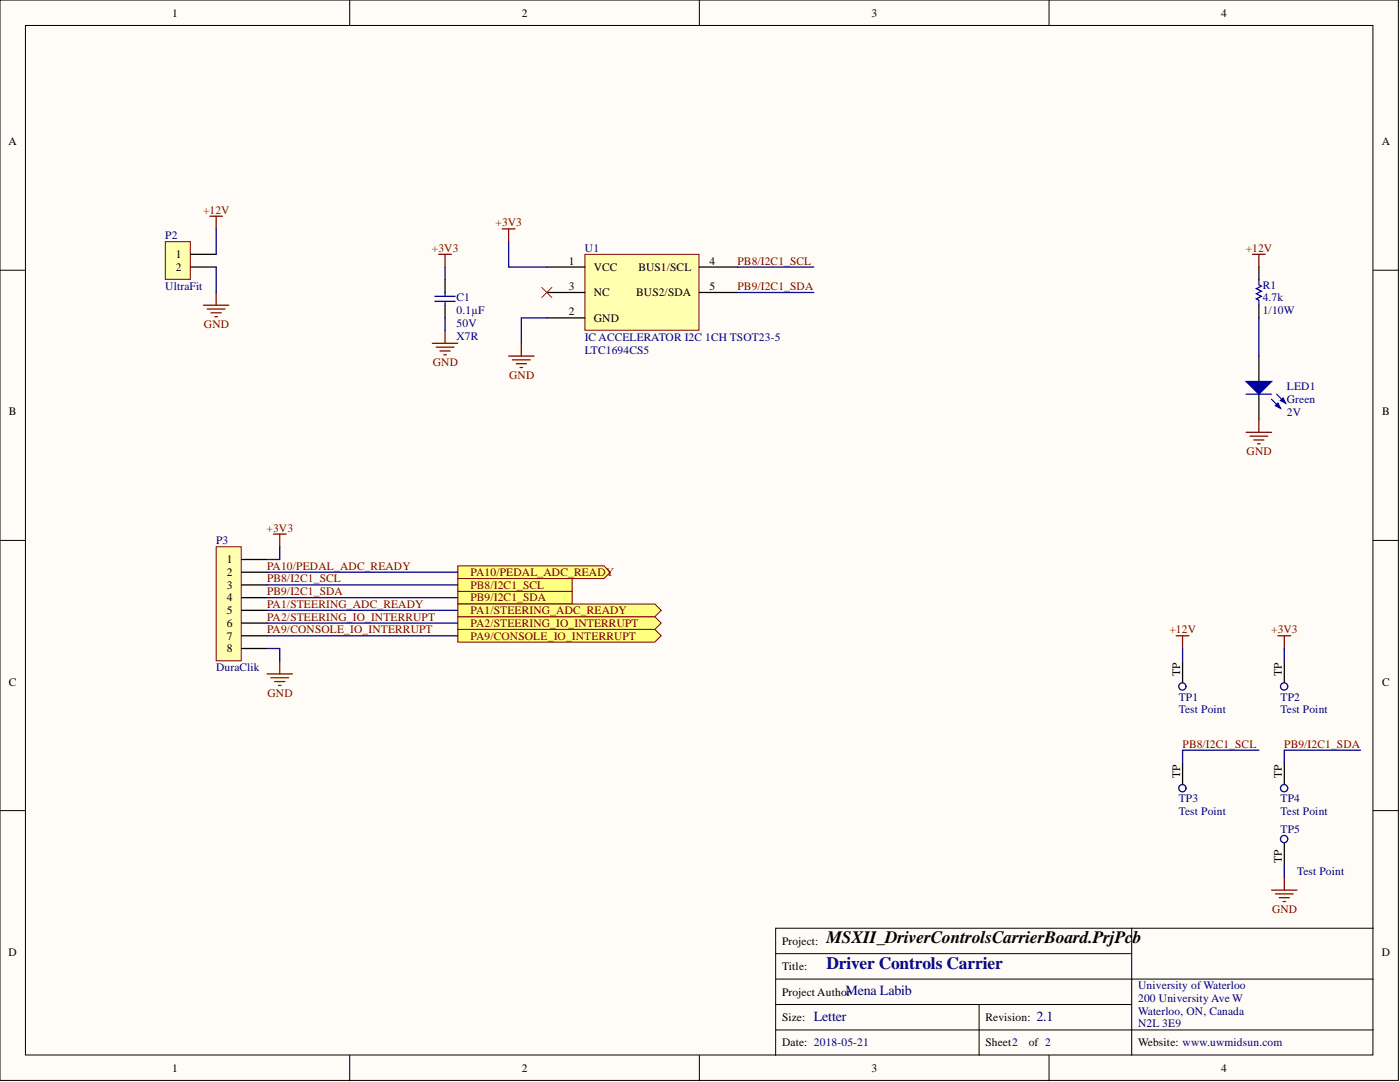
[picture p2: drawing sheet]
<svg xmlns="http://www.w3.org/2000/svg" width="279mm" height="216mm" viewBox="0 0 279 216" stroke-linecap="round" stroke-linejoin="round" font-family="sans-serif">
<g fill="#fffcf8" stroke="#000" stroke-width=".2">
<path d="M0 0h279.1v215.6h-279.1z"/>
<path d="M5.1 5.1h268.9v205.4h-268.9z"/>
</g>
<g fill="none" stroke="#000" stroke-width=".2">
<path d="M69.8 0v5.1M139.6 0v5.1M209.4 0v5.1M0 53.9h5.1M274.1 53.9h5M0 107.8h5.1M274.1 107.8h5M0 161.7h5.1M274.1 161.7h5M154.8 195.4h119.3M154.8 190.3h71.1M225.9 185.2h-71.1v25.4"/>
<path d="M225.9 185.2v25.4M225.9 185.2h48.2M69.8 210.6v5.1M139.6 210.6v5.1M154.8 200.4h71.1M154.8 205.5h119.3M195.4 200.4v10.2M209.4 210.6v5.1"/>
</g>
<path d="M33 48.2h5v7.5h-5z" fill="#ffffb0" stroke="#800000" stroke-width=".2"/>
<path d="M38.1 50.8h5M38.1 53.3h5M251.2 71v5.1M251.2 78.7v5" fill="none" stroke="#000" stroke-width=".25"/>
<path d="M41.9 43.1h2.5M43.1 43.1v2.6M43.1 58.4v2.5M40.6 60.9h5.1M41.4 61.7h3.5M42.1 62.4h2.1M42.9 63.2h.5" fill="none" stroke="#800000" stroke-width=".25"/>
<path d="M248.7 76.1h5.1l-2.6 2.6z" fill="#00f"/>
<path d="M248.7 76.1h5.1l-2.6 2.6zM253.8 79.7l1.7 1.7M254.8 78.7l1.8 1.7" fill="none" stroke="#00f" stroke-width=".25"/>
<path d="M254.5 80.9l.5-.5 .5 1z" fill="#00f"/>
<path d="M254.5 80.9l.5-.5 .5 1z" fill="none" stroke="#00f" stroke-width=".25"/>
<path d="M255.5 79.9l.6-.5 .5 1z" fill="#00f"/>
<path d="M248.7 78.7h5.1M255.5 79.9l.6-.5 .5 1z" fill="none" stroke="#00f" stroke-width=".25"/>
<path d="M250 50.8h2.5M251.2 50.8v2.5M248.7 86.3h5.1M249.5 87h3.5M250.2 87.8h2M251 88.6h.5M251.2 83.7v2.6" fill="none" stroke="#800000" stroke-width=".25"/>
<path d="M236 131.9v5.1" fill="none" stroke="#000" stroke-width=".25"/>
<circle cx="236" cy="137" r=".72" fill="#fffcf8" stroke="#000080" stroke-width=".25"/>
<path d="M256.3 131.9v5.1" fill="none" stroke="#000" stroke-width=".25"/>
<circle cx="256.3" cy="137" r=".72" fill="#fffcf8" stroke="#000080" stroke-width=".25"/>
<path d="M236 152.2v5.1" fill="none" stroke="#000" stroke-width=".25"/>
<circle cx="236" cy="157.3" r=".72" fill="#fffcf8" stroke="#000080" stroke-width=".25"/>
<path d="M256.3 152.2v5.1" fill="none" stroke="#000" stroke-width=".25"/>
<circle cx="256.3" cy="157.3" r=".72" fill="#fffcf8" stroke="#000080" stroke-width=".25"/>
<path d="M256.3 167.5v5" fill="none" stroke="#000" stroke-width=".25"/>
<circle cx="256.3" cy="167.4" r=".72" fill="#fffcf8" stroke="#000080" stroke-width=".25"/>
<g fill="none" stroke="#800000" stroke-width=".25">
<path d="M87.6 50.8h2.5M88.8 50.8v2.5M86.3 68.5h5.1M87 69.3h3.6M87.8 70h2M88.6 70.8h.5M88.8 66v2.5M234.7 126.9h2.6M236 126.9v2.5M255 126.9h2.6M256.3 126.9v2.5M253.8 177.6h5"/>
<path d="M254.5 178.4h3.6M255.3 179.1h2M256.1 179.9h.5M256.3 175.1v2.5"/>
</g>
<path d="M86.8 59.1h4.1M88.8 58.4v.7M251.2 55.8v1l.5 .3-1 .5 1 .5-1 .5 1 .5-1 .5 .5 .3v1M86.8 60.1h4.1M88.8 60.1v.8" fill="none" stroke="#00f" stroke-width=".25"/>
<path d="M88.8 55.8v2.6M251.2 53.3v2.5M88.8 60.9v2.5M251.2 60.9v2.5" fill="none" stroke="#000" stroke-width=".25"/>
<path d="M116.7 50.8h22.8v15.1h-22.8z" fill="#ffffb0" stroke="#800000" stroke-width=".2"/>
<path d="M109.1 53.3h7.6M109.1 58.4h7.6M139.6 53.3h7.6M139.6 58.4h7.6M109.1 63.4h7.6" fill="none" stroke="#000" stroke-width=".25"/>
<path d="M100.2 45.7h2.6M101.5 45.7v2.5M101.5 71h5.1M102.3 71.8h3.5M103 72.6h2.1M103.8 73.3h.5M104 68.5v2.5" fill="none" stroke="#800000" stroke-width=".25"/>
<path d="M108.1 57.3l2 2.1M110.1 57.3l-2 2.1" fill="none" stroke="#f00" stroke-width=".2"/>
<path d="M43.1 109.1h5v22.8h-5z" fill="#ffffb0" stroke="#800000" stroke-width=".2"/>
<path d="M48.2 111.6h5.1M48.2 114.2h5.1M48.2 116.7h5.1M48.2 119.3h5.1M48.2 121.8h5.1M48.2 124.3h5.1M48.2 126.9h5.1M48.2 129.4h5.1" fill="none" stroke="#000" stroke-width=".25"/>
<path d="M54.6 106.6h2.5M55.8 106.6v2.5" fill="none" stroke="#800000" stroke-width=".25"/>
<g fill="#ffff80" stroke="#800000" stroke-width=".2">
<path d="M91.4 112.9h29.1l1.3 1.3-1.3 1.2h-29.1z" fill-rule="evenodd"/>
<path d="M91.4 118h22.8v2.5h-22.8z" fill-rule="evenodd"/>
<path d="M91.4 115.4h22.8v2.6h-22.8z" fill-rule="evenodd"/>
<path d="M91.4 123.1h39.3l1.3 1.2-1.3 1.3h-39.3z" fill-rule="evenodd"/>
<path d="M91.4 120.5h39.3l1.3 1.3-1.3 1.3h-39.3z" fill-rule="evenodd"/>
<path d="M91.4 125.6h39.3l1.3 1.3-1.3 1.2h-39.3z" fill-rule="evenodd"/>
</g>
<path d="M53.3 134.5h5.1M54.1 135.2h3.5M54.8 136h2M55.6 136.8h.5M55.8 131.9v2.6" fill="none" stroke="#800000" stroke-width=".25"/>
<g fill="none" stroke="#000080" stroke-width=".25">
<path d="M43.1 45.7v5.1M43.1 53.3v5.1M88.8 53.3v2.5M101.5 48.2v5.1h7.6M147.2 53.3h15.2M147.2 58.4h15.2M88.8 63.4v2.6M109.1 63.4h-5.1v5.1M251.2 63.4v7.6M53.3 114.2h38.1M53.3 119.3h38.1M53.3 116.7h38.1"/>
<path d="M55.8 109.1v2.5h-2.5M53.3 129.4h2.5v2.5M53.3 121.8h38.1M53.3 124.3h38.1M53.3 126.9h38.1M236 129.4v2.5M256.3 129.4v2.5M251.2 149.7h-15.2v2.5M271.5 149.7h-15.2v2.5M256.3 172.5v2.6"/>
</g>
<text font-size="3.5" x="165" y="188.3">MSXII_DriverControlsCarrierBoard.PrjPcb</text>
<text font-size="3.5" fill="#000080" x="165" y="193.3">Driver Controls Carrier</text>
<g font-size="2.8" fill="#000080">
<text x="162.4" y="203.7">Letter</text>
<text x="168.8" y="198.6">Mena Labib</text>
<text x="206.8" y="203.7">2.1</text>
</g>
<g font-size="2.3">
<text x="34.3" y="3.3">1</text>
<text x="104.1" y="3.3">2</text>
<text x="173.9" y="3.3">3</text>
<text x="243.7" y="3.3">4</text>
<text x="1.7" y="29">A</text>
<text x="275.8" y="29">A</text>
<text x="35.1" y="51.5">1</text>
<text x="113.5" y="52.8">1</text>
<text x="141.6" y="52.8">4</text>
<text x="35.1" y="54">2</text>
<text x="113.5" y="57.9">3</text>
<text x="118.5" y="54">VCC</text>
<text x="118.5" y="59.1">NC</text>
<text x="127" y="59.1">BUS2/SDA</text>
<text x="127.4" y="54">BUS1/SCL</text>
<text x="141.6" y="57.9">5</text>
<text x="113.5" y="62.9">2</text>
<text x="118.5" y="64.2">GND</text>
<text x="1.8" y="82.9">B</text>
<text x="275.8" y="82.9">B</text>
<text x="45.3" y="112.4">1</text>
<text x="45.3" y="114.9">2</text>
<text x="45.3" y="117.5">3</text>
<text x="45.3" y="120">4</text>
<text x="45.3" y="122.6">5</text>
<text x="45.3" y="125.1">6</text>
<text x="45.3" y="127.6">7</text>
<text x="45.3" y="130.2">8</text>
<text x="1.8" y="136.8">C</text>
<text x="235.5" y="135" transform="rotate(-90 235.5 135)">TP</text>
<text x="255.8" y="135" transform="rotate(-90 255.8 135)">TP</text>
<text x="275.8" y="136.8">C</text>
<text x="235.5" y="155.3" transform="rotate(-90 235.5 155.3)">TP</text>
<text x="255.8" y="155.3" transform="rotate(-90 255.8 155.3)">TP</text>
<text x="255.8" y="172.2" transform="rotate(-90 255.8 172.2)">TP</text>
<text x="1.7" y="190.7">D</text>
<text x="156.1" y="188.5">Project:</text>
<text x="275.8" y="190.7">D</text>
<text x="156.1" y="193.6">Title:</text>
<text x="156.1" y="203.7">Size:</text>
<text x="156.1" y="198.7">Project Author</text>
<text x="196.7" y="203.7">Revision:</text>
<text x="156.1" y="208.8">Date: 2018-05-21</text>
<text x="196.7" y="208.8">Sheet2</text>
<text x="205.3" y="208.8">of 2</text>
<text x="227.1" y="208.8">Website: www.uwmidsun.com</text>
<text x="34.3" y="213.9">1</text>
<text x="104.1" y="213.9">2</text>
<text x="173.9" y="213.9">3</text>
<text x="243.7" y="213.9">4</text>
</g>
<g font-size="2.3" fill="#000080">
<text x="33" y="47.7">P2</text>
<text x="116.7" y="50.2">U1</text>
<text x="33" y="57.9">UltraFit</text>
<text x="252" y="57.6">R1</text>
<text x="91.1" y="62.7">0.1µF</text>
<text x="91.1" y="65.2">50V</text>
<text x="91.1" y="60.1">C1</text>
<text x="252" y="60.1">4.7k</text>
<text x="252" y="62.7">1/10W</text>
<text x="91.1" y="67.7">X7R</text>
<text x="116.7" y="70.5">LTC1694CS5</text>
<text x="116.7" y="68">IC ACCELERATOR I2C 1CH TSOT23-5</text>
<text x="256.8" y="77.9">LED1</text>
<text x="256.8" y="80.4">Green</text>
<text x="256.8" y="83">2V</text>
<text x="43.1" y="108.6">P3</text>
<text x="43.1" y="134">DuraClik</text>
<text x="235.2" y="139.8">TP1</text>
<text x="235.2" y="142.3">Test Point</text>
<text x="255.5" y="139.8">TP2</text>
<text x="255.5" y="142.3">Test Point</text>
<text x="235.2" y="160.1">TP3</text>
<text x="255.5" y="160.1">TP4</text>
<text x="235.2" y="162.6">Test Point</text>
<text x="255.5" y="162.6">Test Point</text>
<text x="255.5" y="166.2">TP5</text>
<text x="258.8" y="174.6">Test Point</text>
<text x="227.1" y="197.4">University of Waterloo</text>
<text x="227.1" y="199.9">200 University Ave W</text>
<text x="227.1" y="202.5">Waterloo, ON, Canada</text>
<text x="227.1" y="205">N2L 3E9</text>
</g>
<g font-size="2.3" fill="#800000">
<text x="40.5" y="42.6">+12V</text>
<text x="98.9" y="45.2">+3V3</text>
<text x="86.2" y="50.2">+3V3</text>
<text x="147.2" y="52.8">PB8/I2C1_SCL</text>
<text x="248.6" y="50.2">+12V</text>
<text x="147.2" y="57.9">PB9/I2C1_SDA</text>
<text x="40.7" y="65.5">GND</text>
<text x="86.4" y="73.1">GND</text>
<text x="101.6" y="75.6">GND</text>
<text x="248.8" y="90.8">GND</text>
<text x="53.2" y="106.1">+3V3</text>
<text x="53.3" y="113.7">PA10/PEDAL_ADC_READY</text>
<text x="53.3" y="118.7">PB9/I2C1_SDA</text>
<text x="53.3" y="116.2">PB8/I2C1_SCL</text>
<text x="93.9" y="114.9">PA10/PEDAL_ADC_READY</text>
<text x="93.9" y="117.5">PB8/I2C1_SCL</text>
<text x="53.3" y="123.8">PA2/STEERING_IO_INTERRUPT</text>
<text x="53.3" y="121.3">PA1/STEERING_ADC_READY</text>
<text x="93.9" y="120">PB9/I2C1_SDA</text>
<text x="93.9" y="125.1">PA2/STEERING_IO_INTERRUPT</text>
<text x="93.9" y="122.6">PA1/STEERING_ADC_READY</text>
<text x="53.3" y="126.4">PA9/CONSOLE_IO_INTERRUPT</text>
<text x="93.9" y="127.6">PA9/CONSOLE_IO_INTERRUPT</text>
<text x="233.4" y="126.4">+12V</text>
<text x="253.7" y="126.4">+3V3</text>
<text x="53.4" y="139">GND</text>
<text x="236" y="149.2">PB8/I2C1_SCL</text>
<text x="256.3" y="149.2">PB9/I2C1_SDA</text>
<text x="253.9" y="182.2">GND</text>
</g>
</svg>
